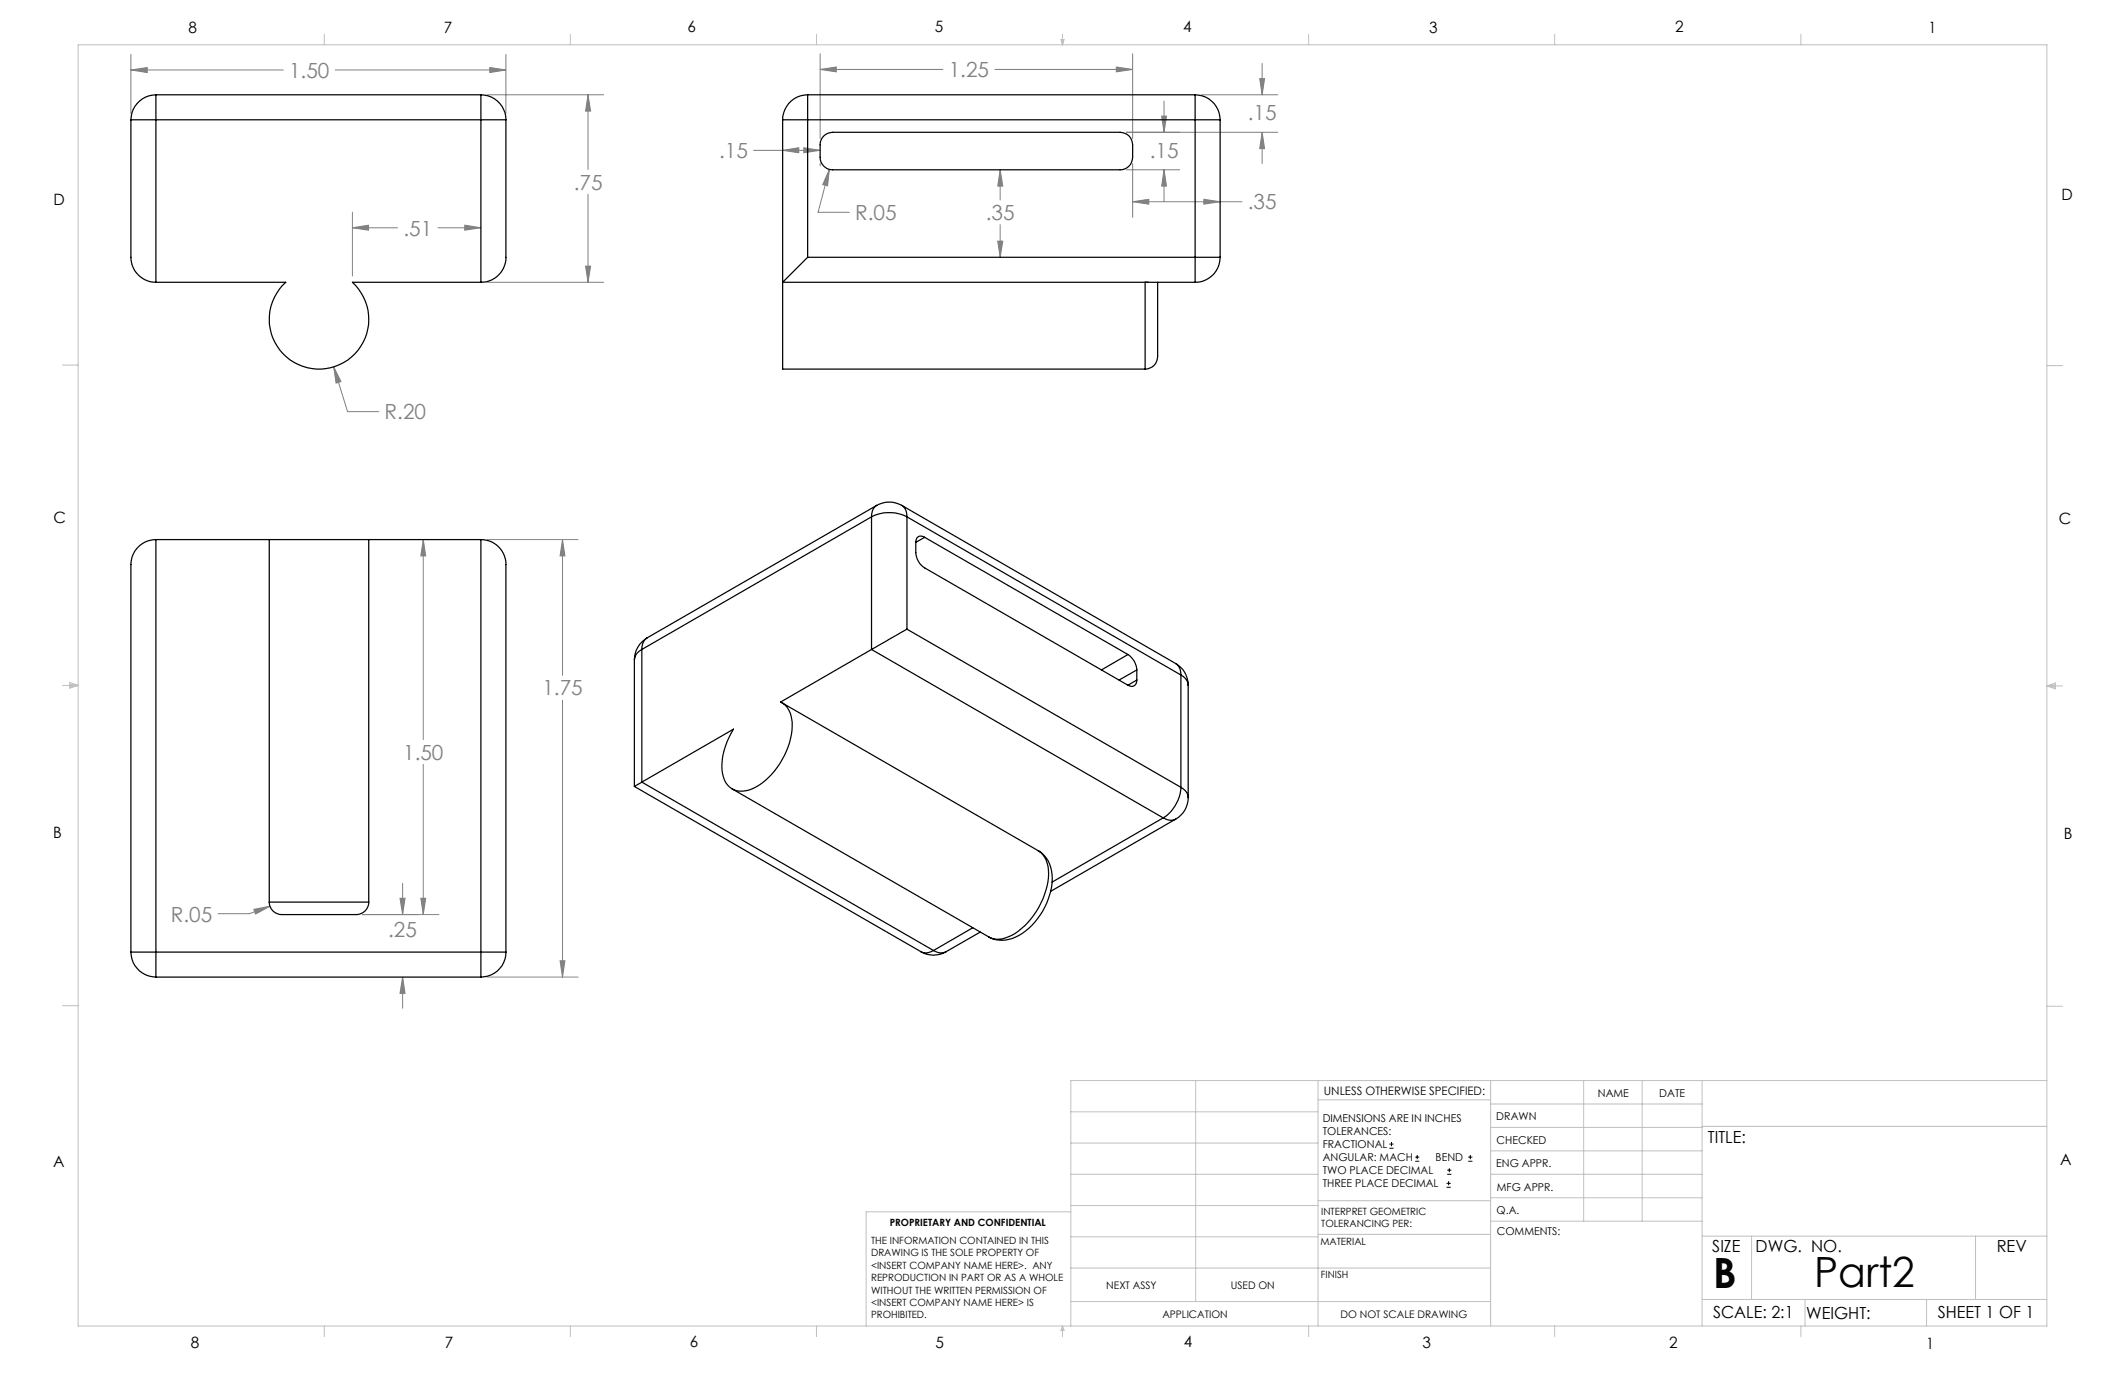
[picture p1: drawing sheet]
<svg xmlns="http://www.w3.org/2000/svg" width="432mm" height="279mm" viewBox="0 0 432 279" stroke-linecap="round" stroke-linejoin="round" font-family="sans-serif">
<g fill="none" stroke="#000" stroke-width=".2">
<path d="M282.3 233.3h.9M282.3 232.5h.9M282.8 232.1v.8M287.6 236h.8M287.6 235.1h.8M288 234.7v.8M294.1 238.6h.8M294.1 237.8h.8M294.5 237.4v.8M298.3 236h.9M298.3 235.1h.9M298.8 234.7v.8"/>
<path d="M293.9 241.3h.9M293.9 240.5h.9M294.4 240v.8"/>
</g>
<g fill="none" stroke="#808080" stroke-width=".2">
<path d="M26.6 14.2l3.3-.5v1zM26.6 11v12.1M26.6 14.2h31M68.1 14.2h34.7M99 19.3h23.7M99.5 13.7l3.3 .5-3.3 .5zM102.8 11v12.1M119.5 19.3l.5 3.3h-1zM119.5 19.3v15.1M166.7 14.1l3.2-.5v1zM166.7 10.9v17.3M166.7 14.1h24.9"/>
<path d="M202.2 14.1h28M226.8 13.6l3.4 .5-3.4 .5zM230.2 10.9v17.3M244.1 19.3h15.5M256 16h1l-.5 3.3zM256.5 12.9v6.4M119.5 39.5v17.9M153.1 30.6h13.6M159 30.6l3.3-.6v1zM163.3 30l3.4 .6-3.4 .4zM166.7 33.2v.5M168.5 34.4l-.3 3.3-1-.2z"/>
<path d="M168.5 34.4l-2.3 8.7h6.4M203.2 34.5l.6 3.3h-1.1zM203.2 34.5v6.1M228.9 26.9h30.7M228.9 34.5h10.8M230.2 33.2v11M236 23.6h1l-.5 3.3zM236.5 34.5l.5 3.3h-1zM236.5 20.5v6.4M236.5 34.5v6.4M256.5 26.9l.5 3.3h-1zM256.5 26.9v6.3"/>
<path d="M71.6 46.3l3.3-.5v1zM71.6 43.1v13M71.6 46.3h9.2M89 46.3h8.7M94.4 45.8l3.3 .5-3.3 .5zM99 57.4h23.7M119 54.1h1l-.5 3.3zM202.7 49h1.1l-.6 3.3zM203.2 45.6v6.7M230.2 41l3.2-.5v1zM230.2 41h22.2M244.6 40.5l3.3 .5-3.3 .5z"/>
<path d="M67.8 74.5l1.5 3-1 .4zM67.8 74.5l2.8 9.1h6.4M86 109.6l.5 3.4h-1zM86 109.6v40.7M99 109.6h18.5M114.3 109.6l.5 3.4h-1zM114.3 109.6v27.6M86 155.3v30.5M114.3 142.3v56.2M81.8 179.5v6.3M51.6 184.8l3.3-.7-3 1.6zM54.9 184.2l-4.2 1.5h-6.4"/>
<path d="M73.7 185.8h15.5M81.3 182.5h1l-.5 3.3zM81.8 198.5l.5 3.4h-1zM81.8 198.5v6.4M85.5 182.5h1l-.5 3.3zM99 198.5h18.5M113.8 195.2h1l-.5 3.3z"/>
</g>
<g fill="none" stroke="#c0c0c0" stroke-width=".2">
<path d="M15.9 9.1h400v260.4h-400zM65.9 6.9v2.2M115.9 6.9v2.2M165.9 6.9v2.2M215.6 8h.6l-.3 1.1zM215.7 8l.2 1.1M215.9 6.9v2.2M216 8l-.1 1.1M265.9 6.9v2.2M315.9 6.9v2.2M365.9 6.9v2.2M12.7 74.2h3.2"/>
<path d="M415.9 74.3h3.2M12.7 139.3h3.2M14.2 139.1l1.7 .2M14.2 138.7l1.7 .6-1.7 .5zM15.9 139.3l-1.7 .3M415.9 139.4h3.2M415.9 139.4l1.8-.6v1.2zM415.9 139.4l1.8 .3M417.7 139.2l-1.8 .2M12.7 204.4h3.2M243 219.6v44.9M267.8 219.6v49.9"/>
<path d="M302.9 219.6v49.9M321.8 219.6v28.5M333.7 219.6v28.5M345.9 219.6v49.9M415.9 204.5h3.2M415.9 219.6h-198.3v49.9M217.6 238.6h50.2M217.6 232.3h50.2M217.6 225.9h50.2M267.8 223.5h35.1M302.9 233.9h43M302.9 229.1h43"/>
<path d="M302.9 224.3h43M302.9 238.6h43M345.9 228.9h70M217.6 257.7h85.3M217.6 251.3h50.2M217.6 245h50.2M217.6 246.2h-41.6v23.3M267.8 250.8h35.1M267.8 244h35.1M302.9 248.1h43M302.9 243.4h43M345.9 251.2h70"/>
<path d="M355.9 251.2v12.9M401.4 251.2v12.9M65.9 269.5v2.1M115.9 269.5v2.1M165.9 269.5v2.1M215.9 269.5v2.1M215.9 269.5l.3 .8h-.6zM217.6 264.5h85.3M265.9 269.5v2.1M315.9 269.5v2.1M345.9 264.1h70M365.9 269.5v2.1"/>
<path d="M366.8 264.1v5.4M391.5 264.1v5.4"/>
</g>
<path d="M99.5 13.7l3.3 .5-3.3 .5zM26.6 14.2l3.3-.5v1zM119 54.1h1l-.5 3.3zM119.5 19.3l.5 3.3h-1zM67.8 74.5l.5 3.4 1-.4zM71.6 46.3l3.3-.5v1zM94.4 45.8l3.3 .5-3.3 .5zM166.7 14.1l3.2-.5v1zM226.8 13.6l3.4 .5-3.4 .5zM236 23.6h1l-.5 3.3zM236.5 34.5l.5 3.3h-1zM168.5 34.4l-1.3 3.1 1 .2zM163.3 30l3.4 .6-3.4 .4zM159 30.6l3.3-.6v1zM230.2 41l3.2-.5v1zM244.6 40.5l3.3 .5-3.3 .5zM256.5 26.9l.5 3.3h-1zM256 16h1l-.5 3.3zM203.2 34.5l.6 3.3h-1.1zM202.7 49h1.1l-.6 3.3zM113.8 195.2h1l-.5 3.3zM114.3 109.6l.5 3.4h-1zM86 109.6l.5 3.4h-1zM85.5 182.5h1l-.5 3.3zM81.3 182.5h1l-.5 3.3zM81.8 198.5l.5 3.4h-1zM51.6 184.8l.3 .9 3-1.6z" fill="#808080"/>
<g fill="none" stroke="#000" stroke-width=".25">
<path d="M31.7 19.3v5M31.7 19.3a5.2 5.2 0 0 0-5.1 5M31.7 19.3h66M97.7 19.3v5M97.7 19.3a5.1 5.1 0 0 1 5.1 5M164.1 19.3v5M164.1 19.3a5.1 5.1 0 0 0-5.1 5M164.1 19.3h78.8M242.9 19.3v5M242.9 19.3a5.2 5.2 0 0 1 5 5M26.6 24.3h5.1M26.6 24.3v28a5.1 5.1 0 0 0 5.1 5.1"/>
<path d="M31.7 24.3h66M31.7 24.3v33.1M97.7 24.3h5.1M97.7 24.3v33.1M102.8 24.3v28a5.1 5.1 0 0 1-5.1 5.1M159 24.3h5.1M159 24.3v33.1M164.1 24.3h78.8M164.1 24.3v28M167.4 27.6a2.71 2.71 0 0 1 1.8-.7h58.4a2.53 2.53 0 0 1 2.6 2.5v2.6a2.53 2.53 0 0 1-2.6 2.5h-58.4a2.53 2.53 0 0 1-2.5-2.5v-2.6a2.47 2.47 0 0 1 .7-1.8zM242.9 24.3h5M242.9 24.3v28"/>
<path d="M247.9 24.3v28M31.7 57.4h26.4a10.1 10.1 0 0 0-.5 14.5 10.1 10.1 0 0 0 14.5 0 10.1 10.1 0 0 0-.5-14.5h26.1M159 57.4v17.6h73.7M159 57.4h83.9M164.1 52.3l-5.1 5.1M164.1 52.3h78.8M232.7 57.4v17.6M235.2 57.4v13.7a4.5 4.5 0 0 1-.7 3.2 2.92 2.92 0 0 1-1.8 .7M242.9 52.3h5M242.9 52.3v5.1M247.9 52.3a5 5 0 0 1-5 5.1M31.7 109.6a5.1 5.1 0 0 0-5.1 5.1v78.8"/>
<path d="M31.7 109.6v83.9M31.7 109.6h23M54.7 109.6h20.2M54.7 109.6v73.7M74.9 109.6v73.7M74.9 109.6h22.8M97.7 109.6a5.1 5.1 0 0 1 5.1 5.1v78.8M97.7 109.6v83.9M177.1 105a8 8 0 0 1 7.2 0M177.1 105l-46.7 27M177.1 105v27M178.2 102.7a5.1 5.1 0 0 1 5 0"/>
<path d="M178.2 102.7l-.2 .1a2.5 2.5 0 0 0-.9 2.2M178.2 102.7l-46.8 26.9M183.2 102.7l.2 .1a2.5 2.5 0 0 1 .9 2.2M183.2 102.7l55.7 32.1M184.3 105v22.8M184.3 105l55.7 32.2M186.1 110.2a6.6 6.6 0 0 0 .3 3.4l.5 .9 1 .9 41.3 23.8M187.9 109.2a1.09 1.09 0 0 0-1.3-.2 1.09 1.09 0 0 0-.5 1.2M187.9 109.2l41.3 23.8M187.9 109.2l-1.8 1M128.9 134.1v25.7M130.4 132a2.48 2.48 0 0 0-1.5 2.1"/>
<path d="M130.4 132v26.9M131.4 129.6a5.3 5.3 0 0 0-2.5 4.5M131.4 129.6l-.1 .2a2.81 2.81 0 0 0-.9 2.2M177.1 132l-18.5 10.7a4.8 4.8 0 0 1 2.4 4.8 15.4 15.4 0 0 1-8.2 12.8 3.9 3.9 0 0 1-5.6-1.8 11.6 11.6 0 0 1 1.4-9.5l.4-.8-18.6 10.7M177.1 132l59.3 34.2M184.3 127.8l-7.2 4.2M184.3 127.8l55.7 32.2M229.2 133a4 4 0 0 1 1.8 3.1M229.2 133l-5.4 3.1M231 138.2a1.11 1.11 0 0 1-.5 1.1 1.11 1.11 0 0 1-1.3-.1M231 136.1v2.1M231 138.2l-1.8 1"/>
<path d="M231 136.1l-3.6 2.1M238.9 134.8a5.1 5.1 0 0 1 2.5 4.4M238.9 134.8l.2 .1a2.65 2.65 0 0 1 .9 2.3M240 137.2a2.52 2.52 0 0 1 1.4 2M240 137.2v22.8M241.4 139.2v22.9M128.9 159.8l58.2 33.6M130.4 158.9l-1.5 .9M130.4 158.9l59.3 34.2M158.9 142.8l52.1 30.1M240 160a8 8 0 0 1-3.6 6.2M240 160a2.41 2.41 0 0 1 1.4 2.1"/>
<path d="M148.8 160.3l52.1 30.1M211 172.9a6.1 6.1 0 0 1 2.8 5.7 14 14 0 0 1-8.1 12.1 5.8 5.8 0 0 1-4.8-.3M211 172.9a4.9 4.9 0 0 1 2.1 4.7 15.7 15.7 0 0 1-7.5 12.5 4.7 4.7 0 0 1-4.7 .3M236.4 166.2a2.43 2.43 0 0 0 2.5 .2M236.4 166.2l-22.6 13M238.9 166.4l-25.4 14.7M241.4 162.1a4.9 4.9 0 0 1-2.5 4.3M26.6 193.5a5.2 5.2 0 0 0 5.1 5M26.6 193.5h5.1M31.7 193.5v5M31.7 193.5h66M31.7 198.5h66"/>
<path d="M54.7 183.3a2.84 2.84 0 0 0 3.6 2.5h13.1a2.88 2.88 0 0 0 3.5-2.5M54.7 183.3h20.2M97.7 193.5v5M97.7 193.5h5.1M102.8 193.5a5.1 5.1 0 0 1-5.1 5M187.1 193.4a4.9 4.9 0 0 0 5.1 0M189.7 193.1a2.43 2.43 0 0 1-2.6 .3M189.7 193.1a2.44 2.44 0 0 0 2.5 .3M197.7 188.5l-8 4.6M199.2 189.4l-7 4"/>
</g>
<g font-size="8.5">
<text x="348.1" y="261.8">B</text>
<text x="368.6" y="261.6">Part2</text>
</g>
<g font-size="4.2" fill="#808080">
<text x="58.7" y="15.8">1.50</text>
<text x="192.8" y="15.7">1.25</text>
<text x="253.6" y="24.3">.15</text>
<text x="146.1" y="32.1">.15</text>
<text x="233.6" y="32.1">.15</text>
<text x="116.6" y="38.5">.75</text>
<text x="82" y="47.9">.51</text>
<text x="173.8" y="44.7">R.05</text>
<text x="200.3" y="44.7">.35</text>
<text x="253.6" y="42.6">.35</text>
<text x="78.2" y="85.2">R.20</text>
<text x="110.2" y="141.3">1.75</text>
<text x="81.9" y="154.4">1.50</text>
<text x="34.7" y="187.3">R.05</text>
<text x="78.9" y="190.5">.25</text>
</g>
<g font-size="3.4">
<text x="347.1" y="232.3">TITLE:</text>
<text x="347.9" y="254.3">SIZE</text>
<text x="356.7" y="254.4">DWG. NO.</text>
<text x="405.7" y="254.5">REV</text>
<text x="348.1" y="267.9">SCALE: 2:1</text>
<text x="367" y="268">WEIGHT:</text>
<text x="393.8" y="267.9">SHEET 1 OF 1</text>
</g>
<g font-size="3.2">
<text x="38.3" y="6.7">8</text>
<text x="90.2" y="6.7">7</text>
<text x="139.7" y="6.5">6</text>
<text x="190" y="6.5">5</text>
<text x="240.4" y="6.5">4</text>
<text x="290.4" y="6.7">3</text>
<text x="340.4" y="6.5">2</text>
<text x="391.9" y="6.7">1</text>
<text x="10.9" y="41.6">D</text>
<text x="418.9" y="40.7">D</text>
<text x="10.9" y="106.3">C</text>
<text x="418.4" y="106.4">C</text>
<text x="10.8" y="170.2">B</text>
<text x="419.4" y="170.6">B</text>
<text x="10.8" y="237.2">A</text>
<text x="418.6" y="236.8">A</text>
<text x="38.8" y="273.8">8</text>
<text x="90.4" y="273.8">7</text>
<text x="140.2" y="273.8">6</text>
<text x="190.1" y="273.9">5</text>
<text x="240.5" y="273.8">4</text>
<text x="289" y="273.9">3</text>
<text x="339.1" y="273.8">2</text>
<text x="391.4" y="274.1">1</text>
</g>
<text font-size="2.4" x="269" y="222.4">UNLESS OTHERWISE SPECIFIED:</text>
<g font-size="2.2">
<text x="268.8" y="228">DIMENSIONS ARE IN INCHES</text>
<text x="304.1" y="227.7">DRAWN</text>
<text x="324.7" y="222.9">NAME</text>
<text x="337.2" y="222.9">DATE</text>
<text x="268.8" y="230.6">TOLERANCES:</text>
<text x="268.8" y="233.3">FRACTIONAL</text>
<text x="304.1" y="232.6">CHECKED</text>
<text x="268.8" y="236">ANGULAR: MACH</text>
<text x="268.8" y="238.6">TWO PLACE DECIMAL</text>
<text x="291.7" y="236">BEND</text>
<text x="304" y="237.2">ENG APPR.</text>
<text x="268.8" y="241.3">THREE PLACE DECIMAL</text>
<text x="304.2" y="241.9">MFG APPR.</text>
<text x="304.1" y="246.7">Q.A.</text>
<text x="304.1" y="250.9">COMMENTS:</text>
</g>
<g font-size="2.1">
<text x="224.8" y="262">NEXT ASSY</text>
<text x="250.1" y="261.9">USED ON</text>
<text x="236.2" y="267.8">APPLICATION</text>
<text x="272.4" y="267.8">DO NOT SCALE DRAWING</text>
</g>
<g font-size="2">
<text x="180.8" y="249.2">PROPRIETARY AND CONFIDENTIAL</text>
<text x="268.5" y="246.8">INTERPRET GEOMETRIC</text>
<text x="268.5" y="249.4">TOLERANCING PER:</text>
<text x="177" y="252.8">THE INFORMATION CONTAINED IN THIS</text>
<text x="177" y="255.3">DRAWING IS THE SOLE PROPERTY OF</text>
<text x="177" y="257.8">&lt;INSERT COMPANY NAME HERE&gt;. ANY</text>
<text x="268.3" y="252.9">MATERIAL</text>
<text x="177" y="260.3">REPRODUCTION IN PART OR AS A WHOLE</text>
<text x="177" y="262.9">WITHOUT THE WRITTEN PERMISSION OF</text>
<text x="268.4" y="259.7">FINISH</text>
<text x="177" y="265.4">&lt;INSERT COMPANY NAME HERE&gt; IS</text>
<text x="177" y="267.9">PROHIBITED.</text>
</g>
</svg>
